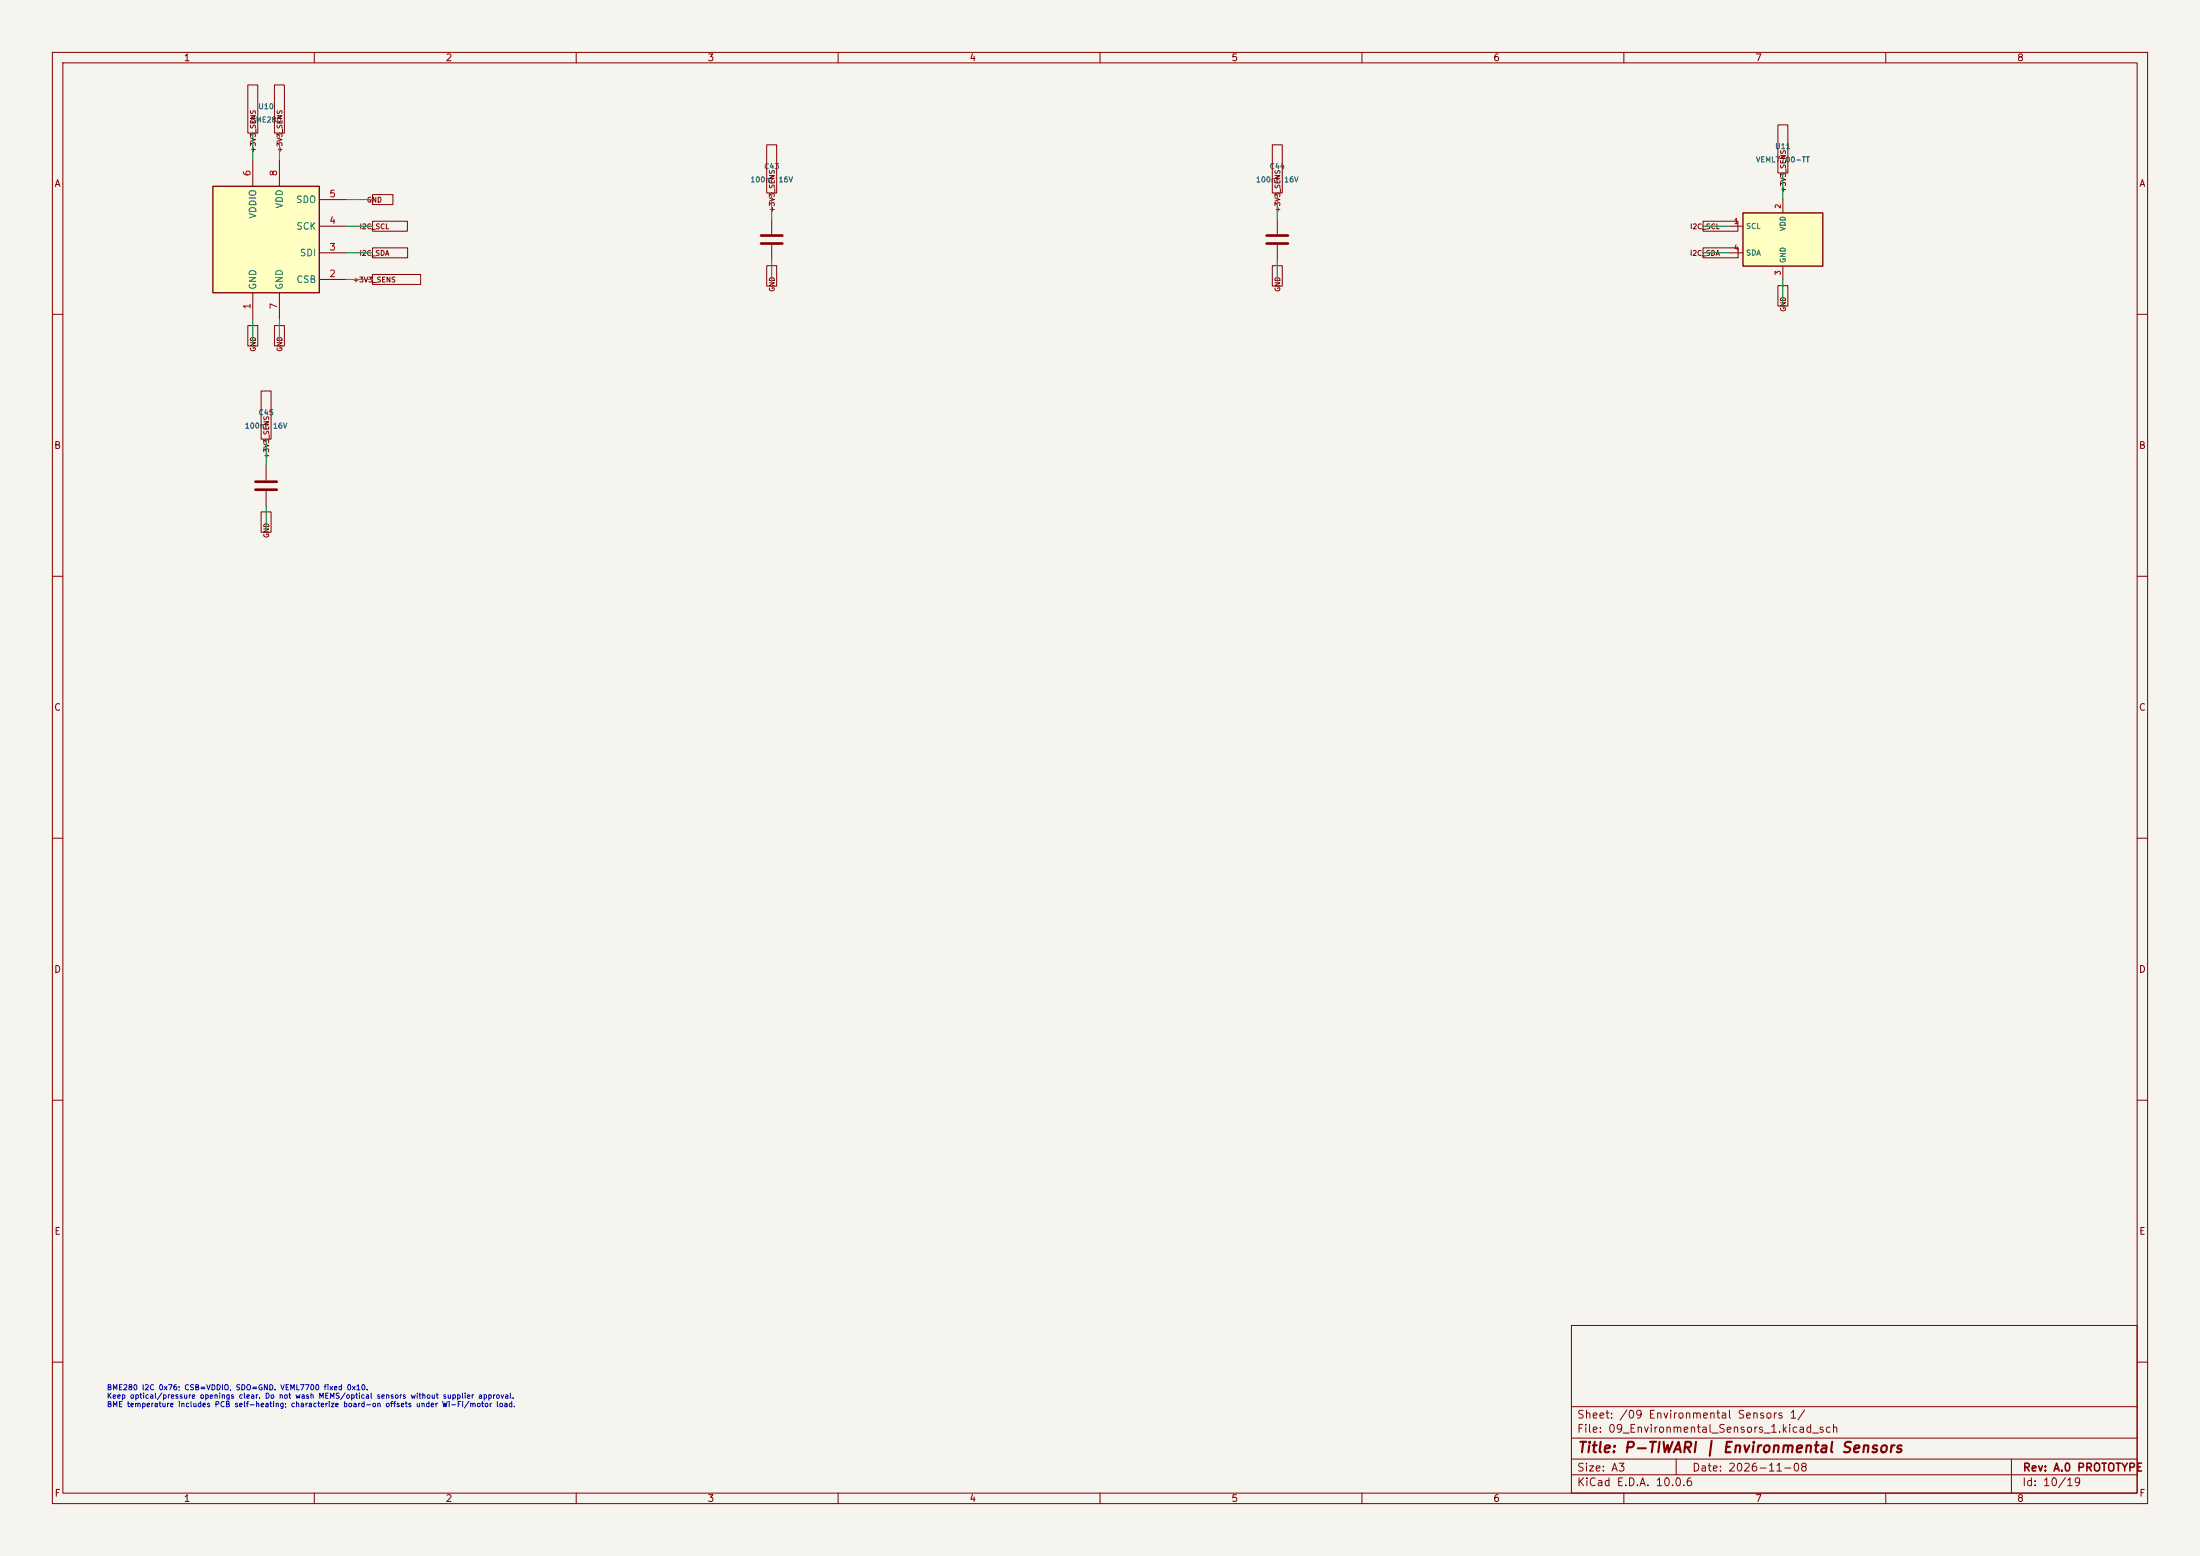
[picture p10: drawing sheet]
(kicad_sch (version 20250114) (generator "eeschema") (paper "A3") (title_block (title "P-TIWARI | Environmental Sensors") (rev "A.0 PROTOTYPE") (date "2026-11-08")) (lib_symbols (symbol "Sensor:BME280" (exclude_from_sim no) (in_bom yes) (on_board yes) (in_pos_files yes) (duplicate_pin_numbers_are_jumpers no) (property "Reference" "U" (at -8.89 11.43 0) (show_name no) (do_not_autoplace no) (effects (font (size 1.27 1.27)))) (property "Value" "BME280" (at 7.62 11.43 0) (show_name no) (do_not_autoplace no) (effects (font (size 1.27 1.27)))) (property "Footprint" "Package_LGA:Bosch_LGA-8_2.5x2.5mm_P0.65mm_ClockwisePinNumbering" (at 38.1 -11.43 0) (show_name no) (do_not_autoplace no) (hide yes) (effects (font (size 1.27 1.27)))) (property "Datasheet" "https://www.bosch-sensortec.com/media/boschsensortec/downloads/datasheets/bst-bme280-ds002.pdf" (at 0 -5.08 0) (show_name no) (do_not_autoplace no) (hide yes) (effects (font (size 1.27 1.27)))) (property "Description" "3-in-1 sensor, humidity, pressure, temperature, I2C and SPI interface, 1.71-3.6V, LGA-8" (at 0 0 0) (show_name no) (do_not_autoplace no) (hide yes) (effects (font (size 1.27 1.27)))) (property "ki_keywords" "Bosch pressure humidity temperature environment environmental measurement digital" (at 0 0 0) (show_name no) (do_not_autoplace no) (hide yes) (effects (font (size 1.27 1.27)))) (property "ki_fp_filters" "*LGA*2.5x2.5mm*P0.65mm*Clockwise*" (at 0 0 0) (show_name no) (do_not_autoplace no) (hide yes) (effects (font (size 1.27 1.27)))) (symbol "BME280_0_1" (rectangle (start -10.16 10.16) (end 10.16 -10.16) (stroke (width 0.254) (type default)) (fill (type background)))) (symbol "BME280_1_1" (pin power_in line (at -2.54 -15.24 90) (length 5.08) (name "GND" (effects (font (size 1.27 1.27)))) (number "1" (effects (font (size 1.27 1.27))))) (pin input line (at 15.24 -7.62 180) (length 5.08) (name "CSB" (effects (font (size 1.27 1.27)))) (number "2" (effects (font (size 1.27 1.27))))) (pin bidirectional line (at 15.24 -2.54 180) (length 5.08) (name "SDI" (effects (font (size 1.27 1.27)))) (number "3" (effects (font (size 1.27 1.27))))) (pin input line (at 15.24 2.54 180) (length 5.08) (name "SCK" (effects (font (size 1.27 1.27)))) (number "4" (effects (font (size 1.27 1.27))))) (pin bidirectional line (at 15.24 7.62 180) (length 5.08) (name "SDO" (effects (font (size 1.27 1.27)))) (number "5" (effects (font (size 1.27 1.27))))) (pin power_in line (at -2.54 15.24 270) (length 5.08) (name "VDDIO" (effects (font (size 1.27 1.27)))) (number "6" (effects (font (size 1.27 1.27))))) (pin power_in line (at 2.54 -15.24 90) (length 5.08) (name "GND" (effects (font (size 1.27 1.27)))) (number "7" (effects (font (size 1.27 1.27))))) (pin power_in line (at 2.54 15.24 270) (length 5.08) (name "VDD" (effects (font (size 1.27 1.27)))) (number "8" (effects (font (size 1.27 1.27)))))) (embedded_fonts no)) (symbol "Device:C" (pin_numbers (hide yes)) (pin_names (offset 0.254)) (exclude_from_sim no) (in_bom yes) (on_board yes) (in_pos_files yes) (duplicate_pin_numbers_are_jumpers no) (property "Reference" "C" (at 0.635 2.54 0) (show_name no) (do_not_autoplace no) (effects (font (size 1.27 1.27)) (justify left))) (property "Value" "C" (at 0.635 -2.54 0) (show_name no) (do_not_autoplace no) (effects (font (size 1.27 1.27)) (justify left))) (property "Footprint" "" (at 0.9652 -3.81 0) (show_name no) (do_not_autoplace no) (hide yes) (effects (font (size 1.27 1.27)))) (property "Datasheet" "" (at 0 0 0) (show_name no) (do_not_autoplace no) (hide yes) (effects (font (size 1.27 1.27)))) (property "Description" "Unpolarized capacitor" (at 0 0 0) (show_name no) (do_not_autoplace no) (hide yes) (effects (font (size 1.27 1.27)))) (property "ki_keywords" "cap capacitor" (at 0 0 0) (show_name no) (do_not_autoplace no) (hide yes) (effects (font (size 1.27 1.27)))) (property "ki_fp_filters" "C_*" (at 0 0 0) (show_name no) (do_not_autoplace no) (hide yes) (effects (font (size 1.27 1.27)))) (symbol "C_0_1" (polyline (pts (xy -2.032 0.762) (xy 2.032 0.762)) (stroke (width 0.508) (type default)) (fill (type none))) (polyline (pts (xy -2.032 -0.762) (xy 2.032 -0.762)) (stroke (width 0.508) (type default)) (fill (type none)))) (symbol "C_1_1" (pin passive line (at 0 3.81 270) (length 2.794) (name "" (effects (font (size 1.27 1.27)))) (number "1" (effects (font (size 1.27 1.27))))) (pin passive line (at 0 -3.81 90) (length 2.794) (name "" (effects (font (size 1.27 1.27)))) (number "2" (effects (font (size 1.27 1.27)))))) (embedded_fonts no)) (symbol "RoveCore:VEML7700" (pin_names (offset 0.5)) (in_bom yes) (on_board yes) (property "Reference" "U" (at 0 8 0) (effects (font (size 1 1)))) (property "Value" "VEML7700" (at 0 6 0) (effects (font (size 1 1)))) (property "Footprint" "RoveCore:VEML7700_TT" (at 0 0 0) (effects (font (size 1 1))) (hide yes)) (symbol "VEML7700_0_1" (rectangle (start -7.62 5.08) (end 7.62 -5.08) (stroke (width 0.254) (type default)) (fill (type background)))) (symbol "VEML7700_1_1" (pin input line (at -10.16 2.54 0) (length 2.54) (name "SCL" (effects (font (size 1 1)))) (number "1" (effects (font (size 1 1))))) (pin power_in line (at 0 7.62 270) (length 2.54) (name "VDD" (effects (font (size 1 1)))) (number "2" (effects (font (size 1 1))))) (pin power_in line (at 0 -7.62 90) (length 2.54) (name "GND" (effects (font (size 1 1)))) (number "3" (effects (font (size 1 1))))) (pin bidirectional line (at -10.16 -2.54 0) (length 2.54) (name "SDA" (effects (font (size 1 1)))) (number "4" (effects (font (size 1 1)))))))) (wire (pts (xy 48.26 60.96) (xy 48.26 66.04)) (stroke (width 0) (type default))) (global_label "GND" (shape passive) (at 48.26 66.04 90.0) (fields_autoplaced yes) (effects (font (size 0.95 0.95)))) (wire (pts (xy 66.04 53.34) (xy 71.12 53.34)) (stroke (width 0) (type default))) (global_label "+3V3_SENS" (shape passive) (at 71.12 53.34 180.0) (fields_autoplaced yes) (effects (font (size 0.95 0.95)))) (wire (pts (xy 66.04 48.26) (xy 71.12 48.26)) (stroke (width 0) (type default))) (global_label "I2C_SDA" (shape passive) (at 71.12 48.26 180.0) (fields_autoplaced yes) (effects (font (size 0.95 0.95)))) (wire (pts (xy 66.04 43.18) (xy 71.12 43.18)) (stroke (width 0) (type default))) (global_label "I2C_SCL" (shape passive) (at 71.12 43.18 180.0) (fields_autoplaced yes) (effects (font (size 0.95 0.95)))) (wire (pts (xy 66.04 38.1) (xy 71.12 38.1)) (stroke (width 0) (type default))) (global_label "GND" (shape passive) (at 71.12 38.1 180.0) (fields_autoplaced yes) (effects (font (size 0.95 0.95)))) (wire (pts (xy 48.26 30.48) (xy 48.26 25.4)) (stroke (width 0) (type default))) (global_label "+3V3_SENS" (shape passive) (at 48.26 25.4 270.0) (fields_autoplaced yes) (effects (font (size 0.95 0.95)))) (wire (pts (xy 53.34 60.96) (xy 53.34 66.04)) (stroke (width 0) (type default))) (global_label "GND" (shape passive) (at 53.34 66.04 90.0) (fields_autoplaced yes) (effects (font (size 0.95 0.95)))) (wire (pts (xy 53.34 30.48) (xy 53.34 25.4)) (stroke (width 0) (type default))) (global_label "+3V3_SENS" (shape passive) (at 53.34 25.4 270.0) (fields_autoplaced yes) (effects (font (size 0.95 0.95)))) (symbol (lib_id "Sensor:BME280") (at 50.8 45.72 0) (unit 1) (in_bom yes) (on_board yes) (dnp no) (property "Reference" "U10" (at 50.8 20.319999999999997 0) (effects (font (size 1 1)))) (property "Value" "BME280" (at 50.8 22.859999999999996 0) (effects (font (size 1 1)))) (property "Footprint" "RoveCore:Bosch_LGA-8_2.5x2.5mm_P0.65mm_ClockwisePinNumbering_Board" (at 50.8 45.72 0) (effects (font (size 1 1))) (hide yes)) (property "MPN" "BME280" (at 50.8 45.72 0) (effects (font (size 1 1))) (hide yes)) (property "Manufacturer" "Bosch Sensortec" (at 50.8 45.72 0) (effects (font (size 1 1))) (hide yes)) (property "Datasheet" "https://www.bosch-sensortec.com/media/boschsensortec/downloads/datasheets/bst-bme280-ds002.pdf" (at 50.8 45.72 0) (effects (font (size 1 1))) (hide yes)) (pin "1") (pin "2") (pin "3") (pin "4") (pin "5") (pin "6") (pin "7") (pin "8")) (wire (pts (xy 147.32 41.91) (xy 147.32 36.83)) (stroke (width 0) (type default))) (global_label "+3V3_SENS" (shape passive) (at 147.32 36.83 270.0) (fields_autoplaced yes) (effects (font (size 0.95 0.95)))) (wire (pts (xy 147.32 49.53) (xy 147.32 54.61)) (stroke (width 0) (type default))) (global_label "GND" (shape passive) (at 147.32 54.61 90.0) (fields_autoplaced yes) (effects (font (size 0.95 0.95)))) (symbol (lib_id "Device:C") (at 147.32 45.72 0) (unit 1) (in_bom yes) (on_board yes) (dnp no) (property "Reference" "C43" (at 147.32 31.749999999999996 0) (effects (font (size 1 1)))) (property "Value" "100nF 16V" (at 147.32 34.29 0) (effects (font (size 1 1)))) (property "Footprint" "Capacitor_SMD:C_0603_1608Metric" (at 147.32 45.72 0) (effects (font (size 1 1))) (hide yes)) (property "MPN" "GRM188R71C104KA01D" (at 147.32 45.72 0) (effects (font (size 1 1))) (hide yes)) (property "Manufacturer" "Murata" (at 147.32 45.72 0) (effects (font (size 1 1))) (hide yes)) (property "Datasheet" "" (at 147.32 45.72 0) (effects (font (size 1 1))) (hide yes)) (pin "1") (pin "2")) (wire (pts (xy 243.84 41.91) (xy 243.84 36.83)) (stroke (width 0) (type default))) (global_label "+3V3_SENS" (shape passive) (at 243.84 36.83 270.0) (fields_autoplaced yes) (effects (font (size 0.95 0.95)))) (wire (pts (xy 243.84 49.53) (xy 243.84 54.61)) (stroke (width 0) (type default))) (global_label "GND" (shape passive) (at 243.84 54.61 90.0) (fields_autoplaced yes) (effects (font (size 0.95 0.95)))) (symbol (lib_id "Device:C") (at 243.83999999999997 45.72 0) (unit 1) (in_bom yes) (on_board yes) (dnp no) (property "Reference" "C44" (at 243.83999999999997 31.749999999999996 0) (effects (font (size 1 1)))) (property "Value" "100nF 16V" (at 243.83999999999997 34.29 0) (effects (font (size 1 1)))) (property "Footprint" "Capacitor_SMD:C_0603_1608Metric" (at 243.83999999999997 45.72 0) (effects (font (size 1 1))) (hide yes)) (property "MPN" "GRM188R71C104KA01D" (at 243.83999999999997 45.72 0) (effects (font (size 1 1))) (hide yes)) (property "Manufacturer" "Murata" (at 243.83999999999997 45.72 0) (effects (font (size 1 1))) (hide yes)) (property "Datasheet" "" (at 243.83999999999997 45.72 0) (effects (font (size 1 1))) (hide yes)) (pin "1") (pin "2")) (wire (pts (xy 330.2 43.18) (xy 325.12 43.18)) (stroke (width 0) (type default))) (global_label "I2C_SCL" (shape passive) (at 325.12 43.18 0.0) (fields_autoplaced yes) (effects (font (size 0.95 0.95)))) (wire (pts (xy 340.36 38.1) (xy 340.36 33.02)) (stroke (width 0) (type default))) (global_label "+3V3_SENS" (shape passive) (at 340.36 33.02 270.0) (fields_autoplaced yes) (effects (font (size 0.95 0.95)))) (wire (pts (xy 340.36 53.34) (xy 340.36 58.42)) (stroke (width 0) (type default))) (global_label "GND" (shape passive) (at 340.36 58.42 90.0) (fields_autoplaced yes) (effects (font (size 0.95 0.95)))) (wire (pts (xy 330.2 48.26) (xy 325.12 48.26)) (stroke (width 0) (type default))) (global_label "I2C_SDA" (shape passive) (at 325.12 48.26 0.0) (fields_autoplaced yes) (effects (font (size 0.95 0.95)))) (symbol (lib_id "RoveCore:VEML7700") (at 340.36 45.72 0) (unit 1) (in_bom yes) (on_board yes) (dnp no) (property "Reference" "U11" (at 340.36 27.94 0) (effects (font (size 1 1)))) (property "Value" "VEML7700-TT" (at 340.36 30.48 0) (effects (font (size 1 1)))) (property "Footprint" "RoveCore:VEML7700_TT" (at 340.36 45.72 0) (effects (font (size 1 1))) (hide yes)) (property "MPN" "VEML7700-TT" (at 340.36 45.72 0) (effects (font (size 1 1))) (hide yes)) (property "Manufacturer" "Vishay" (at 340.36 45.72 0) (effects (font (size 1 1))) (hide yes)) (property "Datasheet" "https://www.vishay.com/docs/84286/veml7700.pdf" (at 340.36 45.72 0) (effects (font (size 1 1))) (hide yes)) (pin "1") (pin "2") (pin "3") (pin "4")) (wire (pts (xy 50.8 88.9) (xy 50.8 83.82)) (stroke (width 0) (type default))) (global_label "+3V3_SENS" (shape passive) (at 50.8 83.82 270.0) (fields_autoplaced yes) (effects (font (size 0.95 0.95)))) (wire (pts (xy 50.8 96.52) (xy 50.8 101.6)) (stroke (width 0) (type default))) (global_label "GND" (shape passive) (at 50.8 101.6 90.0) (fields_autoplaced yes) (effects (font (size 0.95 0.95)))) (symbol (lib_id "Device:C") (at 50.8 92.71000000000001 0) (unit 1) (in_bom yes) (on_board yes) (dnp no) (property "Reference" "C45" (at 50.8 78.74000000000001 0) (effects (font (size 1 1)))) (property "Value" "100nF 16V" (at 50.8 81.28000000000002 0) (effects (font (size 1 1)))) (property "Footprint" "Capacitor_SMD:C_0603_1608Metric" (at 50.8 92.71000000000001 0) (effects (font (size 1 1))) (hide yes)) (property "MPN" "GRM188R71C104KA01D" (at 50.8 92.71000000000001 0) (effects (font (size 1 1))) (hide yes)) (property "Manufacturer" "Murata" (at 50.8 92.71000000000001 0) (effects (font (size 1 1))) (hide yes)) (property "Datasheet" "" (at 50.8 92.71000000000001 0) (effects (font (size 1 1))) (hide yes)) (pin "1") (pin "2")) (text "BME280 I2C 0x76; CSB=VDDIO, SDO=GND. VEML7700 fixed 0x10.\nKeep optical/pressure openings clear. Do not wash MEMS/optical sensors without supplier approval.\nBME temperature includes PCB self-heating; characterize board-on offsets under Wi-Fi/motor load." (at 20.32 266.7 0) (effects (font (size 1.0 1.0)) (justify left))) (embedded_fonts no))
